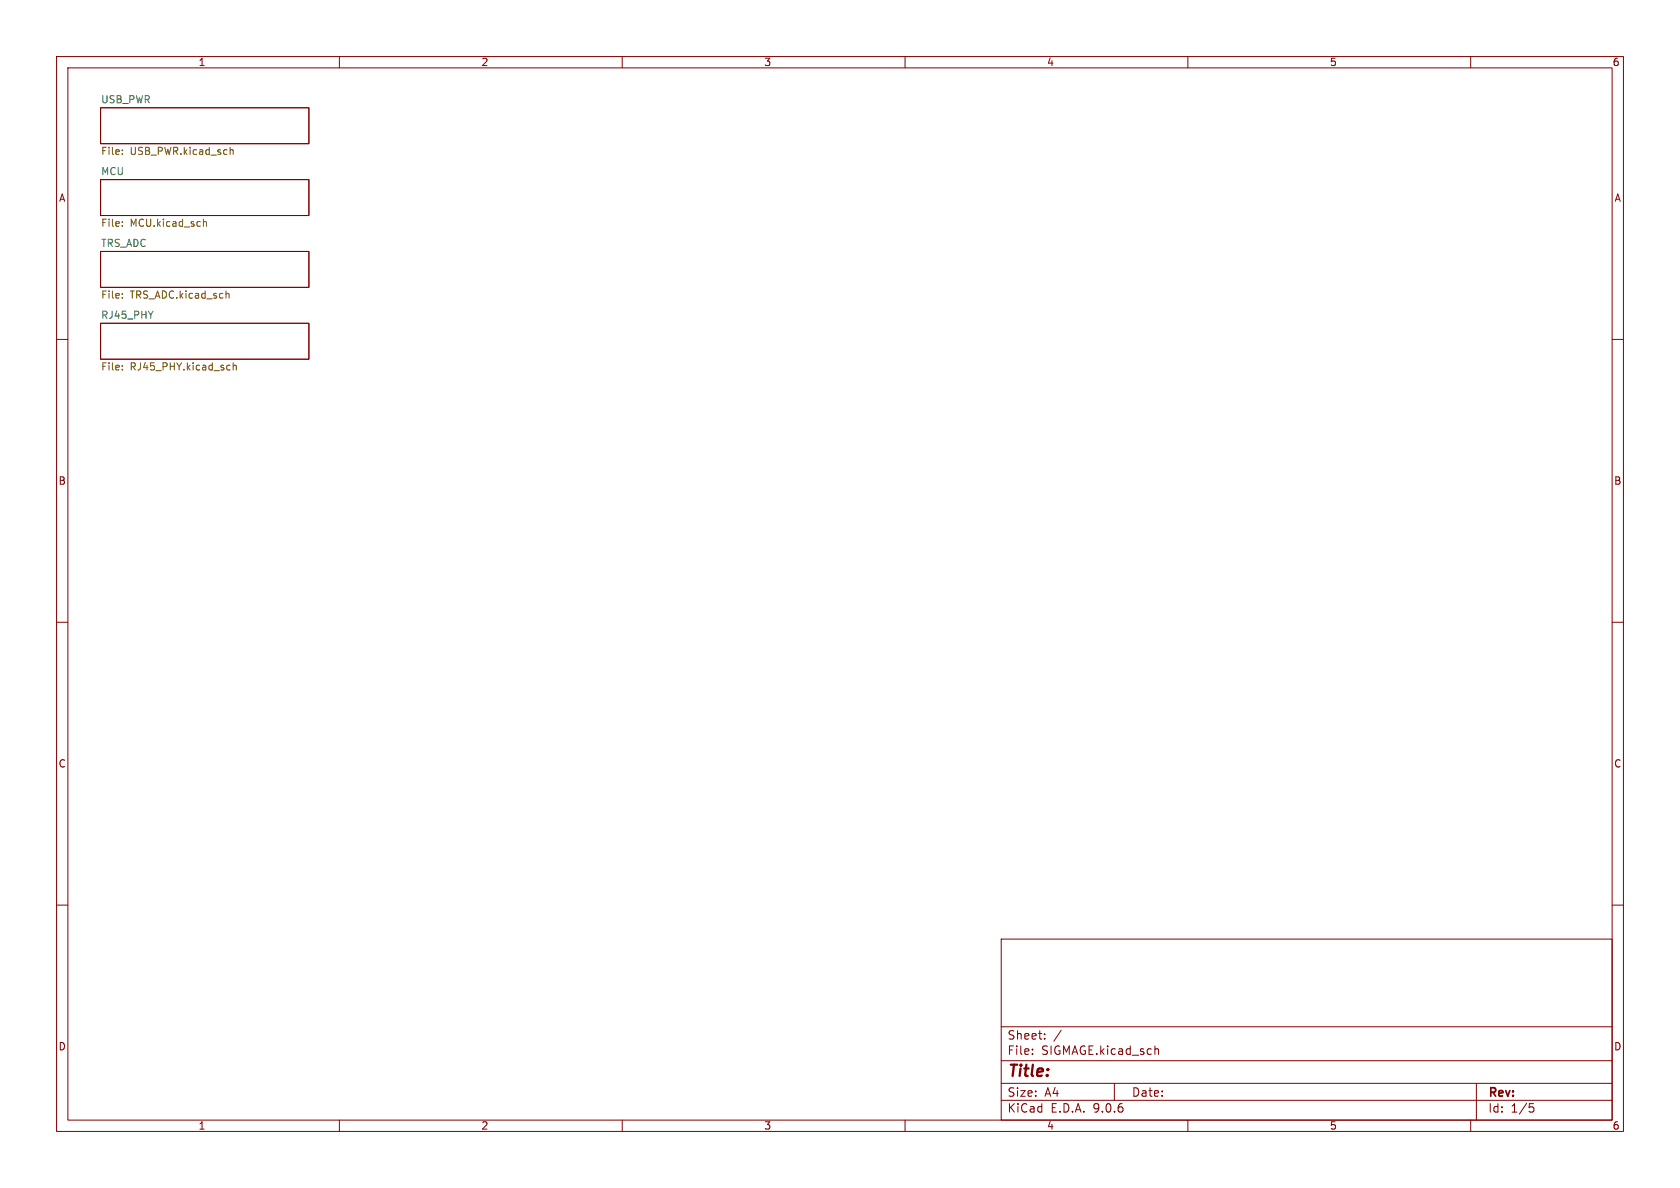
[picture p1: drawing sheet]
<svg xmlns="http://www.w3.org/2000/svg" width="297mm" height="210mm" viewBox="0 0 297 210" stroke-linecap="round" stroke-linejoin="round" font-family="sans-serif">
<g fill="none" stroke="#840000" stroke-width=".18">
<path d="M10 10h277v190h-277zM12 12h273v186h-273zM17.8 19.1h36.8v6.3h-36.8zM60 10v2M110 10v2M160 10v2M210 10v2M260 10v2M17.8 31.8h36.8v6.3h-36.8zM17.8 44.5h36.8v6.3h-36.8zM17.8 57.2h36.8v6.3h-36.8zM10 60h2"/>
<path d="M285 60h2M10 110h2M285 110h2M10 160h2M177 166h108v32h-108zM285 160h2M60 198v2M110 198v2M160 198v2M177 194.5h108M177 191.5h108M177 187.5h108"/>
<path d="M177 181.5h108M182.5 186.3v.1M182.5 185.5v.1M184.7 183.6v.1M184.7 182.8v.1M187.6 182.1l-1.3 2M197 191.5v3M204.2 185.5h.5l.1 .9M210 198v2M260 198v2M261 191.5v6.5M270.4 195.1h.7"/>
<path d="M270.5 195.7h.4l.3 .3-.2 .5-.5 .1"/>
</g>
<g fill="none" stroke="#725600" stroke-width=".18">
<path d="M21.6 39.9v.1M21.6 26.5v.1M21.6 27.2v.1M21.6 39.2v.1M36 38.7v1.3M36 39.3l.1-.1h.3l.1 .8M40.7 26v1.3M40.7 26.6l.2-.1h.3v.8M21.6 51.9v.1M21.6 52.6v.1M40 51.9h.4l.1 .8M21.6 64.6v.1"/>
<path d="M21.6 65.3v.1M40.6 64.6h.1M40.7 65.3l-.1 .1M41.2 64.1v1.3M41.2 64.7l.2-.1h.3l.1 .8"/>
</g>
<text font-size="2.8" fill="#840000" x="178" y="190.9">Title:</text>
<g font-size="2.1" fill="#840000">
<text x="178" y="184">Sheet:</text>
<text x="178" y="186.7">File:</text>
<text x="184.1" y="186.7">SIGMAGE.kicad_sch</text>
<text x="178" y="196.9">KiCad</text>
<text x="178" y="194.1">Size:</text>
<text x="184.7" y="194.1">A4</text>
<text x="185.7" y="196.9">E.D.A.</text>
<text x="193.3" y="196.9">9.0.6</text>
<text x="200" y="194.1">Date:</text>
<text x="263" y="194.3">Rev:</text>
<text x="263" y="196.9">Id:</text>
<text x="267.1" y="196.9">1/5</text>
</g>
<g font-size="1.8" fill="#840000">
<text x="35" y="11.9">1</text>
<text x="85" y="11.9">2</text>
<text x="135" y="11.9">3</text>
<text x="185" y="11.9">4</text>
<text x="235" y="11.9">5</text>
<text x="285" y="11.9">6</text>
<text x="10.3" y="35.9">A</text>
<text x="285.3" y="35.9">A</text>
<text x="10.3" y="85.9">B</text>
<text x="285.3" y="85.9">B</text>
<text x="10.3" y="135.9">C</text>
<text x="285.3" y="135.9">C</text>
<text x="10.3" y="185.9">D</text>
<text x="285.3" y="185.9">D</text>
<text x="35" y="199.9">1</text>
<text x="85" y="199.9">2</text>
<text x="135" y="199.9">3</text>
<text x="185" y="199.9">4</text>
<text x="235" y="199.9">5</text>
<text x="285" y="199.9">6</text>
</g>
<g font-size="1.8" fill="#006464">
<text x="17.8" y="18.3">USB_PWR</text>
<text x="17.8" y="31">MCU</text>
<text x="17.8" y="43.7">TRS_ADC</text>
<text x="17.8" y="56.4">RJ45_PHY</text>
</g>
<g font-size="1.8" fill="#725600">
<text x="17.8" y="27.7">File:</text>
<text x="23" y="27.7">USB_PWR.kicad_sch</text>
<text x="17.8" y="40.4">File:</text>
<text x="23" y="40.4">MCU.kicad_sch</text>
<text x="17.8" y="53.1">File:</text>
<text x="23" y="53.1">TRS_ADC.kicad_sch</text>
<text x="17.8" y="65.8">File:</text>
<text x="23" y="65.8">RJ45_PHY.kicad_sch</text>
</g>
</svg>
